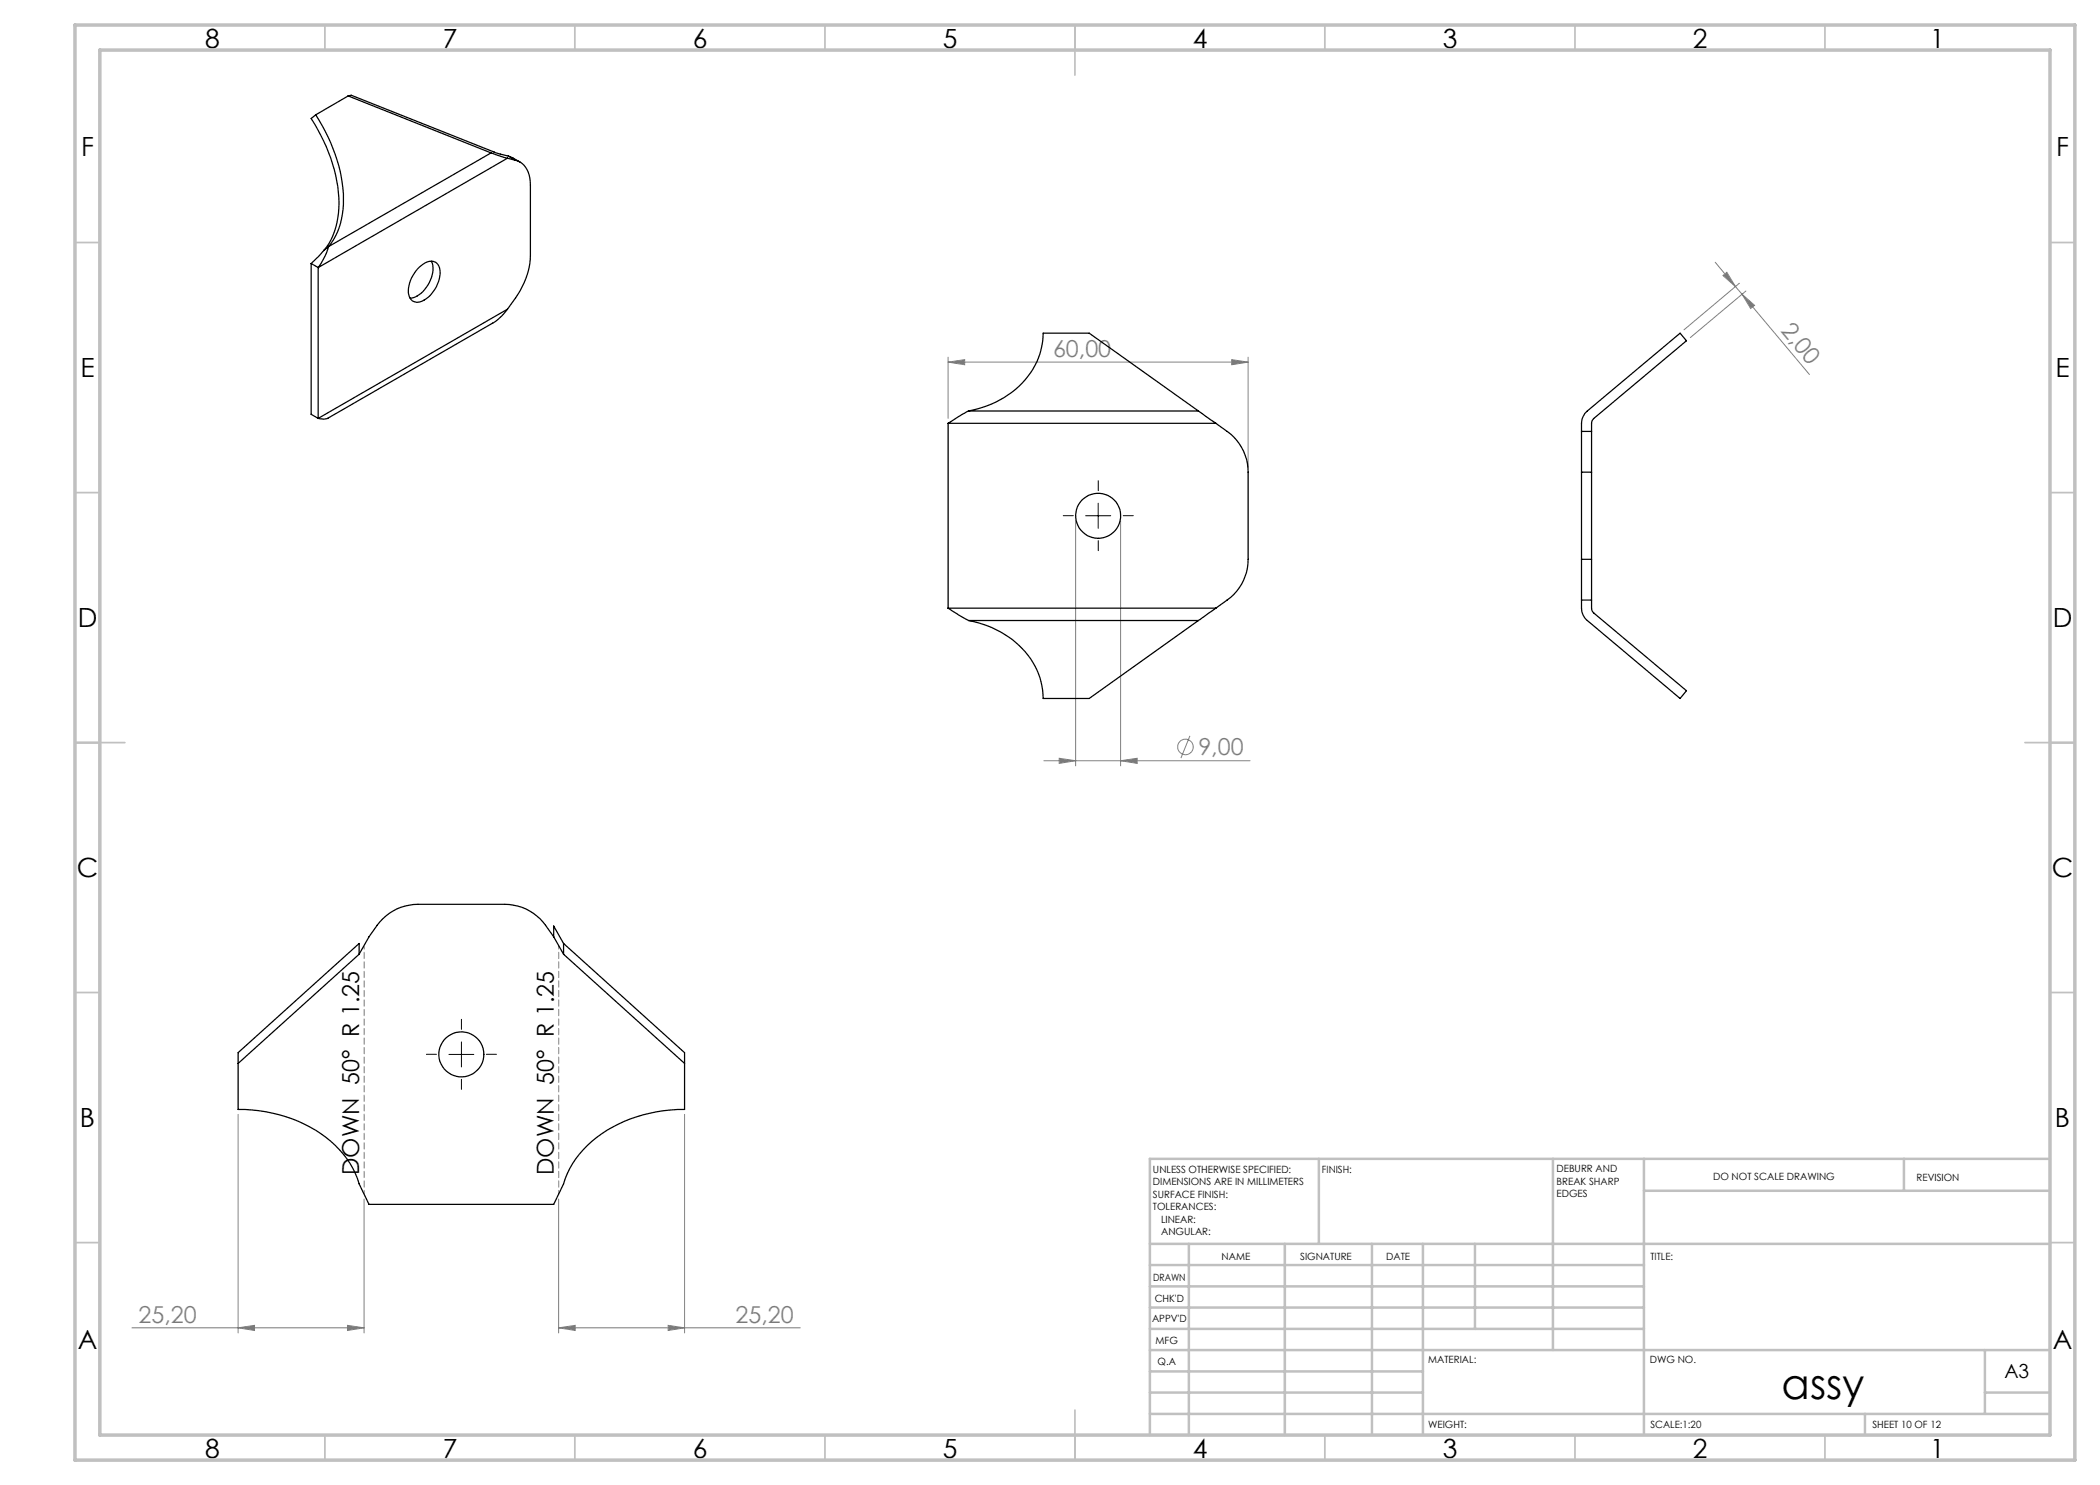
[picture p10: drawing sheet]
<svg xmlns="http://www.w3.org/2000/svg" width="420mm" height="297mm" viewBox="0 0 420 297" stroke-linecap="round" stroke-linejoin="round" font-family="sans-serif">
<g fill="none" stroke="#808080" stroke-width=".2">
<path d="M343 52.5l4.1 4.8M344.6 55.1l.8-.6 1.7 2.8zM347.1 57.3l1.3 1.5M347.9 56.7l-11.1 9.3M348.4 58.8l2.5 2.3-.8 .6zM348.4 58.8l13.5 16.1M349.2 58.2l-11.1 9.3M189.6 72.4l3.3-.5v1.1zM189.6 71.4v12.3M189.6 72.4h60M246.3 71.9l3.3 .5-3.3 .6zM249.6 71.4v22"/>
<path d="M215.1 104.1v49.1M224.1 104.1v49.1M208.8 152.1h41.2M211.8 151.7l3.3 .4-3.3 .6zM224.1 152.1l3.3-.4v1zM238 147.2l-1.8 4.4M47.6 222.9v43.7M72.8 239.8v26.8M111.7 239.8v26.8M136.9 222.9v43.7M26.4 265.6h46.4M47.6 265.6l3.3-.5v1z"/>
<path d="M69.5 265.1l3.3 .5-3.3 .5zM111.7 265.6l3.3-.5v1zM111.7 265.6h48.4M133.6 265.1l3.3 .5-3.3 .5z"/>
<circle cx="237.1" cy="149.4" r="1.55"/>
</g>
<path d="M219.7 98.1v-2M214.7 103.1h-2M219.7 108.1v2M224.7 103.1h2M87.3 210.9h-2M92.3 205.9v-2M92.3 215.9v2M97.3 210.9h2" fill="none" stroke="#000" stroke-width=".2" stroke-dasharray="15.2 1.3 1.3 1.3"/>
<path d="M217.1 103.1h5M219.6 100.6v5.1M89.8 210.9h5M92.3 208.4v5" fill="none" stroke="#000" stroke-width=".2"/>
<path d="M111.7 189.1v49.7M72.8 238.8v-49.7" fill="none" stroke="#808080" stroke-width=".2" stroke-dasharray="1.3 .6" stroke-dashoffset=".5"/>
<g fill="none" stroke="#c0c0c0" stroke-width=".35">
<path d="M65 5v5M115 5v5M165 5v5M215 5v10M265 5v5M315 5v5M365 5v5M15 48.5h5M410 48.5h5M15 98.5h5M410 98.5h5M15 148.5h10"/>
<path d="M405 148.5h10M15 198.5h5M410 198.5h5M15 248.5h5M410 248.5h5M65 287v5M115 287v5M165 287v5M215 282v10M265 287v5M315 287v5M365 287v5"/>
</g>
<g fill="none" stroke="#c0c0c0" stroke-width=".5">
<path d="M263.8 231.8v17M310.6 231.8v38.2M328.8 231.8v55.2M328.8 238.2h81.2M380.8 231.8v6.4M410 231.8h-180v55.2M230 248.8h180M230 257.3h98.8M230 253h98.8M237.8 248.8v38.2M257 248.8v38.2M274.4 248.8v38.2"/>
<path d="M284.6 248.8v38.2M295 248.8v17M230 265.8h98.8M230 261.5h98.8M230 278.5h54.6M230 274.3h54.6M230 270h180M397 278.5h13M397 270v12.8M230 282.8h180M373 282.8v4.2"/>
</g>
<path d="M15 5h400v287h-400zM20 10h390v277h-390z" fill="none" stroke="#c0c0c0" stroke-width=".7"/>
<g fill="#808080">
<path d="M348.4 58.8l2.5 2.3-.8 .6zM344.6 55.1l.8-.6 1.7 2.8z"/>
<path d="M246.3 71.9l3.3 .5-3.3 .6zM189.6 72.4l3.3-.5v1.1z"/>
<path d="M211.8 151.7l3.3 .4-3.3 .6zM224.1 152.1l3.3-.4v1z"/>
<path d="M47.6 265.6l3.3-.5v1zM69.5 265.1l3.3 .5-3.3 .5z"/>
<path d="M111.7 265.6l3.3-.5v1zM133.6 265.1l3.3 .5-3.3 .5z"/>
</g>
<g fill="none" stroke="#000" stroke-width=".25">
<path d="M69.6 19.2l.6-.2 28.9 11.5 2.6 .7M69.6 19.2l-6.5 3.8M69.6 19.2l28.6 11.4M63.1 23a32 32 0 0 1 5.6 17.9 13.9 13.9 0 0 1-3 8.4M63.1 23l-.9 .7a32 32 0 0 1 5.6 17.9 14.1 14.1 0 0 1-3 8.5M98.2 30.6l3.3 1M98.2 30.6l-32.5 18.7M101.5 31.6l-37.9 21.9M101.5 31.6l1.6 .5M101.7 31.2l2.3 1.2M101.7 31.2l1.4 .9M103.1 32.1a4.3 4.3 0 0 1 2.9 4.2l.1 14.9a15.4 15.4 0 0 1-3 8.4l-1.6 2.2"/>
<path d="M62.2 52.7l1.4 .8M62.2 52.7v30.2l1.4 .8M63.6 53.5v30.2M64.8 50.1l-2.6 2.6M65.7 49.3l-.2 .6a13.6 13.6 0 0 1-1.9 3.6M65.7 49.3l-.9 .8M83.5 53.8a3.4 3.4 0 0 1 3.4-1.5 2.69 2.69 0 0 1 .9 3.5 5.8 5.8 0 0 1-4.4 4.7 2.2 2.2 0 0 1-1.7-2.9 7.1 7.1 0 0 1 1.8-3.8zM86.3 52.2a6 6 0 0 1-2.1 6.5l-1.2 .7-1 .3M101.5 61.8a10.3 10.3 0 0 1-3 2.8l-32.9 19a3 3 0 0 1-2 .1M101.5 61.8l-37.9 21.9M189.6 84.7h53.6M189.6 84.7v36.9"/>
<path d="M193.7 82.2l-4.1 2.5M193.7 82.2a18 18 0 0 0 14.3-11.5l.5-2.4 .1-1.7h9.2l21.9 15.6M193.7 82.2h46M239.7 82.2l3.5 2.5M243.2 84.7a14.6 14.6 0 0 1 4.7 4.1l.8 1.4a9.4 9.4 0 0 1 .9 4.2v17.5a10 10 0 0 1-4.2 8.1l-2.2 1.6M316.3 86.3v8.1M316.3 86.3v-1.6a3.4 3.4 0 0 1 1.2-2.5l18.5-15.6 1.3 1.6-18.6 15.5-.4 .7v1.9M316.3 94.4h2M316.3 86.3h2M316.3 94.4v17.5M318.3 86.3v8.1M318.3 94.4v17.5"/>
<path d="M316.3 111.9v8.1M316.3 111.9h2M318.3 111.9v8.1M189.6 121.6l4.1 2.5M189.6 121.6h53.6M193.7 124.1a18.6 18.6 0 0 1 13.7 9.9l.6 1.6 .4 1.6 .2 2.5h9.2l21.9-15.6M193.7 124.1h46M243.2 121.6l-3.5 2.5M316.3 120v1.6a3.3 3.3 0 0 0 1.2 2.5l18.5 15.6 1.3-1.6-18.6-15.5-.4-.7v-1.9M316.3 120h2M71.8 190.8l-24.2 21.9M110.7 187.4a15.2 15.2 0 0 0-4-4.7 9.9 9.9 0 0 0-5.7-1.8h-17.4a10 10 0 0 0-8.2 4.2l-1.6 2.3-2 3.4"/>
<path d="M110.7 187.4l2 3.4M110.7 187.4v-2.2l2 3.5M112.7 188.7l24.2 21.8v11.4a27 27 0 0 0-21 9 16.4 16.4 0 0 0-3.2 5.9l-2 4.1h-36.9l-2-4.1a20.4 20.4 0 0 0-12.1-12.5 31.2 31.2 0 0 0-12.1-2.4v-11.4l24.2-21.8v2.1M112.7 190.8l24.2 21.9M112.7 188.7v2.1"/>
<circle cx="219.6" cy="103.2" r="4.5"/>
<circle cx="92.3" cy="210.9" r="4.5"/>
</g>
<text font-size="8.5" x="356.3" y="279.7">assy</text>
<g font-size="5.3">
<text x="41" y="9.5">8</text>
<text x="88.5" y="9.5">7</text>
<text x="138.5" y="9.5">6</text>
<text x="188.5" y="9.5">5</text>
<text x="238.5" y="9.5">4</text>
<text x="288.5" y="9.5">3</text>
<text x="338.5" y="9.5">2</text>
<text x="386" y="9.5">1</text>
<text x="16.2" y="31.2">F</text>
<text x="411.2" y="31.2">F</text>
<text x="16.1" y="75.5">E</text>
<text x="411.1" y="75.5">E</text>
<text x="15.5" y="125.5">D</text>
<text x="410.5" y="125.5">D</text>
<text x="15.4" y="175.5">C</text>
<text x="410.4" y="175.5">C</text>
<text x="16" y="225.5">B</text>
<text x="411" y="225.5">B</text>
<text x="15.5" y="269.7">A</text>
<text x="410.5" y="269.7">A</text>
<text x="41" y="291.5">8</text>
<text x="88.5" y="291.5">7</text>
<text x="138.5" y="291.5">6</text>
<text x="188.5" y="291.5">5</text>
<text x="238.5" y="291.5">4</text>
<text x="288.5" y="291.5">3</text>
<text x="338.5" y="291.5">2</text>
<text x="386" y="291.5">1</text>
</g>
<g font-size="4.7" fill="#808080">
<text x="210.6" y="71.4">60,00</text>
<text x="356" y="66.3" transform="rotate(50 356 66.3)">2,00</text>
<text x="239.7" y="151.1">9,00</text>
<text x="27.7" y="264.5">25,20</text>
<text x="147.1" y="264.5">25,20</text>
</g>
<g font-size="4.7">
<text x="71.9" y="235" transform="rotate(-90 71.9 235)">DOWN 50° R 1.25</text>
<text x="110.8" y="235" transform="rotate(-90 110.8 235)">DOWN 50° R 1.25</text>
</g>
<text font-size="3.9" x="400.9" y="275.5">A3</text>
<g font-size="2">
<text x="230.6" y="234.6">UNLESS OTHERWISE SPECIFIED:</text>
<text x="230.6" y="237.1">DIMENSIONS ARE IN MILLIMETERS</text>
<text x="230.6" y="239.6">SURFACE FINISH:</text>
<text x="264.4" y="234.6">FINISH:</text>
<text x="311.3" y="234.5">DEBURR AND</text>
<text x="311.3" y="237">BREAK SHARP</text>
<text x="311.3" y="239.5">EDGES</text>
<text x="342.6" y="236">DO NOT SCALE DRAWING</text>
<text x="383.3" y="236.2">REVISION</text>
<text x="230.6" y="242.1">TOLERANCES:</text>
<text x="232.2" y="244.6">LINEAR:</text>
<text x="232.2" y="247.1">ANGULAR:</text>
<text x="244.3" y="252">NAME</text>
<text x="260" y="251.9">SIGNATURE</text>
<text x="277.2" y="251.9">DATE</text>
<text x="330.1" y="251.9">TITLE:</text>
<text x="230.6" y="256.1">DRAWN</text>
<text x="230.9" y="260.3">CHK'D</text>
<text x="230.4" y="264.4">APPV'D</text>
<text x="231.1" y="268.8">MFG</text>
<text x="231.5" y="273">Q.A</text>
<text x="285.6" y="272.5">MATERIAL:</text>
<text x="330" y="272.5">DWG NO.</text>
<text x="285.6" y="285.5">WEIGHT:</text>
<text x="330.1" y="285.6">SCALE:1:20</text>
<text x="374.5" y="285.6">SHEET 10 OF 12</text>
</g>
</svg>
